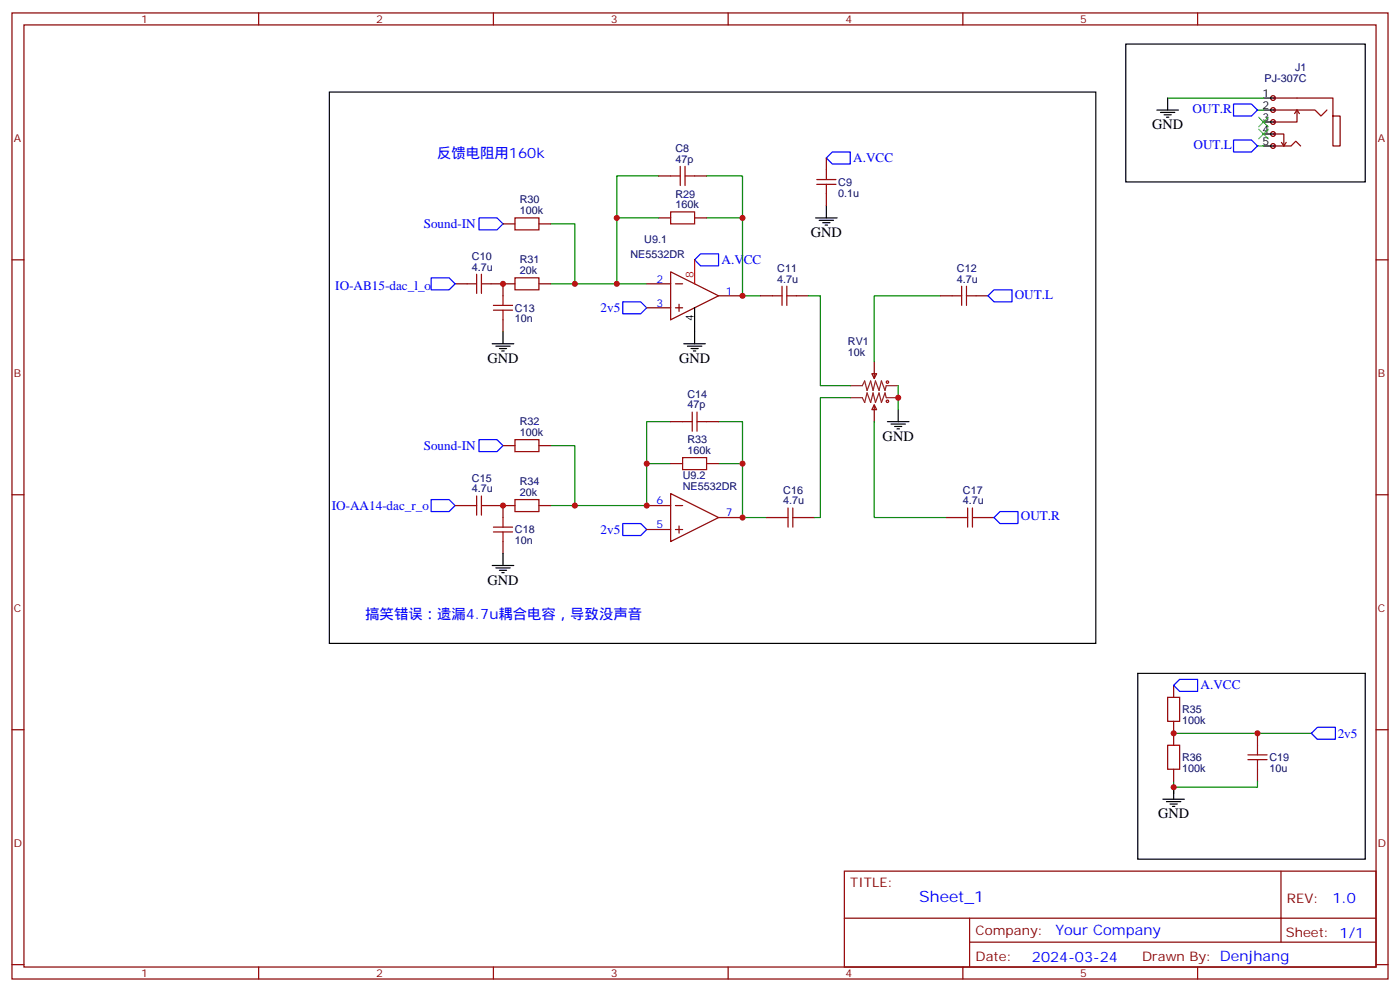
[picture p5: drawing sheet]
<svg xmlns="http://www.w3.org/2000/svg" width="412mm" height="292mm" viewBox="0 0 412 292" stroke-linecap="round" stroke-linejoin="round" font-family="sans-serif">
<g fill="none" stroke="#870000" stroke-width=".35">
<path d="M3.5 3.8h405.4v284.3h-405.4zM7.1 7.3h398.2v277.3h-398.2zM76.2 3.8v3.5M145.3 3.8v3.5M214.5 3.8v3.5M283.6 3.8v3.5M352.8 3.8v3.5M3.5 76.5h3.6M405.3 76.5h3.6M3.5 145.6h3.6M405.3 145.6h3.6M3.5 214.8h3.6"/>
<path d="M405.3 214.8h3.6M248.7 256.4h156.6v28.2h-156.6zM377.3 256.4v20.9M248.7 270.2h156.5M285.6 277.3h119.6M285.6 270.2v14.2M3.5 283.9h3.6M76.2 284.6v3.5M145.3 284.6v3.5M214.5 284.6v3.5M283.6 284.6v3.5M352.8 284.6v3.5"/>
<path d="M405.3 283.9h3.6"/>
</g>
<g fill="#f0f0f0" stroke="#870000" stroke-width=".35">
<circle cx="375" cy="43" r=".71"/>
<circle cx="375" cy="39.4" r=".71"/>
<circle cx="375" cy="35.9" r=".71"/>
<circle cx="375" cy="32.4" r=".71"/>
<circle cx="375" cy="28.9" r=".71"/>
</g>
<g fill="none" stroke="#000" stroke-width=".35">
<path d="M331.6 13h70.6v40.6h-70.6zM97 27.1h225.8v162.3h-225.8zM340.8 32.4h6.3M341.8 33.1h4.3M342.9 33.8h2.1M343.6 34.5h.7M344 28.9v3.5M372.2 28.9h3.5M372.2 32.4h3.5M372.2 35.9h3.5M372.2 39.4h3.5M372.2 43h3.5"/>
<path d="M240.2 64.1h6.4M241.3 64.8h4.2M242.4 65.5h2.1M243.1 66.3h.7M243.4 60.6v3.5M148.2 97.6v3.6M204.6 90.6v10.6M145 101.2h6.3M146 101.9h4.3M147.1 102.6h2.1M147.8 103.3h.7M201.4 101.2h6.4"/>
<path d="M202.5 101.9h4.2M203.6 102.6h2.1M204.3 103.3h.7M261.4 124.1h6.4M262.5 124.8h4.2M263.5 125.5h2.1M264.2 126.2h.7M264.6 120.6v3.5M145 166.4h6.3M146 167.1h4.3M147.1 167.9h2.1M147.8 168.6h.7"/>
<path d="M148.2 162.9v3.5M335.1 198.2h67.1v54.7h-67.1zM342.5 235.2h6.4M343.6 235.9h4.2M344.7 236.6h2.1M345.4 237.3h.7M345.7 231.7v3.5"/>
</g>
<g fill="none" stroke="#870000" stroke-width=".35">
<path d="M375 32.4h12.3l1.8 1.7 1.8-1.7M375 39.4h3.2v3.6M375 28.9h17.6v5.2h2.2v8.9h-2.2v-8.9M382.1 32.4v3.5h-7.1M382.1 32.4l.7 1M382.1 32.4l-.7 1M194 51.8h3.6M204.6 51.8h3.5M243.4 46.5v3.5M243.4 57.1v3.5M375 43h5.3l1.4-1.4 1.4 1.4M377.5 41.9l.7 1.1"/>
<path d="M378.9 41.9l-.7 1.1M148.2 65.9h3.5M158.7 65.9h3.6M194 64.1h3.6M204.6 64.1h3.5M134.1 83.5h3.5M144.6 83.5h7.1M148.2 83.5v3.6M148.2 94.1v3.5M158.7 83.5h3.6M190.5 83.5h7.1M190.5 90.6h7.1"/>
<path d="M197.6 80l14.1 7.1-14.1 7zM199 83.5h2.1M199 90.6h2.1M200 89.5v2.2M211.7 87.1h7M224 87.1h3.5M234.6 87.1h3.5M276.9 87.1h3.6M287.5 87.1h3.5M256.8 110h1.4l-.7 1.4zM257.5 119.2l.7 1.4h-1.4zM257.5 106.5v4.9"/>
<path d="M257.5 119.2v4.9M148.2 131.2h3.5M158.7 131.2h3.6M197.6 124.1h3.5M197.6 136.5h3.5M208.1 124.1h3.6M208.1 136.5h3.6M134.1 148.8h3.5M144.6 148.8h7.1M148.2 148.8v3.5M148.2 159.4v3.5M158.7 148.8h3.6"/>
<path d="M190.5 148.8h7.1M190.5 155.9h7.1M197.6 145.3l14.1 7-14.1 7.1zM199 148.8h2.1M199 155.9h2.1M200 154.8v2.1M211.7 152.3h7M225.8 152.3h3.5M236.4 152.3h3.5M278.7 152.3h3.5M289.3 152.3h3.5M345.7 201.7v3.5"/>
<path d="M345.7 212.3v7.1M370.4 215.8v3.6M345.7 226.4v3.5M370.4 226.4v3.5"/>
</g>
<g fill="none" stroke="#008700" stroke-width=".35">
<path d="M344 28.9h28.2M370.4 32.4h1.8M194 51.8h-12.3v12.3M208.1 51.8h10.6v12.3M370.4 43h1.8M162.3 65.9h7v17.6M194 64.1h-12.3v19.4h8.8M208.1 64.1h10.6v23h5.3M162.3 83.5h19.4M238.1 87.1h3.6v26.4h8.8M276.9 87.1h-19.4v19.4M250.5 117.1h-8.8v35.2h-1.8"/>
<path d="M264.6 113.5v7.1M162.3 131.2h7v17.6M190.5 136.5h7.1M197.6 124.1h-7.1v24.7h-28.2M211.7 124.1h7v12.4M211.7 136.5h7v15.8h7.1M257.5 124.1v28.2h21.2M345.7 215.8h40.6M345.7 229.9v1.8M370.4 229.9v1.8h-24.7v1.8"/>
</g>
<path d="M370.8 34.5l2.8 2.8M370.8 38l2.8 2.9M373.6 34.5l-2.8 2.8M373.6 38l-2.8 2.9" fill="none" stroke="#3c3" stroke-width=".35"/>
<g fill="none" stroke="#a10000" stroke-width=".35">
<path d="M197.6 51.8h2.8M200.4 49v5.6M201.8 51.8h2.8M201.8 49v5.6M240.6 54.3h5.6M240.6 52.8h5.6M243.4 50v2.8M243.4 54.3v2.8M151.7 64.1h7v3.6h-7zM197.6 62.4h7v3.5h-7zM137.6 83.5h2.8M140.4 80.7v5.7"/>
<path d="M141.8 83.5h2.8M141.8 80.7v5.7M145.3 91.3h5.7M145.3 89.9h5.7M148.2 87.1v2.8M148.2 91.3v2.8M151.7 81.8h7v3.5h-7zM227.5 87.1h2.9M230.4 84.2v5.7M231.8 87.1h2.8M231.8 84.2v5.7M280.5 87.1h2.8"/>
<path d="M283.3 84.2v5.7M284.7 87.1h2.8M284.7 84.2v5.7M151.7 129.4h7v3.5h-7zM201.1 134.7h7v3.5h-7zM201.1 124.1h2.8M203.9 121.3v5.6M205.3 124.1h2.8M205.3 121.3v5.6M137.6 148.8h2.8M140.4 146v5.6M141.8 146v5.6"/>
<path d="M141.8 148.8h2.8M145.3 156.6h5.7M145.3 155.2h5.7M148.2 152.3v2.9M148.2 156.6v2.8M151.7 147h7v3.6h-7zM229.3 152.3h2.8M232.1 149.5v5.7M233.5 152.3h2.9M233.5 149.5v5.7M282.2 152.3h2.8M285 149.5v5.7"/>
<path d="M286.5 152.3h2.8M286.5 149.5v5.7M344 219.4h3.5v7h-3.5zM344 205.2h3.5v7.1h-3.5zM370.4 219.4v2.8M367.6 223.6h5.6M367.6 222.2h5.6M370.4 223.6v2.8"/>
<circle cx="261.4" cy="112.5" r=".35"/>
<circle cx="261.4" cy="118.1" r=".35"/>
</g>
<g fill="none" stroke="#00f" stroke-width=".35">
<path d="M363.4 30.6h5.3l1.7 1.8-1.7 1.7h-5.3zM243.4 46.5l1.8-1.8h5.3v3.6h-5.3zM363.4 41.2h5.3l1.7 1.8-1.7 1.7h-5.3zM141.1 64.1h5.3l1.8 1.8-1.8 1.8h-5.3zM204.6 76.5l1.8-1.8h5.3v3.5h-5.3zM127 81.8h5.3l1.8 1.7-1.8 1.8h-5.3zM183.4 88.8h5.3l1.8 1.8-1.8 1.8h-5.3zM291 87.1l1.8-1.8h5.3v3.5h-5.3zM141.1 129.4h5.3l1.8 1.8-1.8 1.7h-5.3zM127 147h5.3l1.8 1.8-1.8 1.8h-5.3zM183.4 154.1h5.3l1.8 1.8-1.8 1.7h-5.3zM292.8 152.3l1.8-1.7h5.3v3.5h-5.3z"/>
<path d="M345.7 201.7l1.8-1.7h5.3v3.5h-5.3zM388.1 214.1h5.2v3.5h-5.2l-1.8-1.8z"/>
</g>
<path d="M250.5 113.5h3.5l.7-1.4 .7 2.8 1.1-2.8 .7 2.8 .7-2.8 1 2.8 .7-2.8 1.1 2.8 .4-1.4h3.5M250.5 117.1h3.5l.7 1.4 .7-2.9 1.1 2.9 .7-2.9 .7 2.9 1-2.9 .7 2.9 1.1-2.9 .4 1.5h3.5" fill="none" stroke="#8c2424" stroke-width=".35"/>
<path d="M204.6 76.5v7" fill="none" stroke="#f00" stroke-width=".35"/>
<g fill="#c00">
<circle cx="169.3" cy="148.8" r=".88"/>
<circle cx="169.3" cy="83.5" r=".88"/>
<circle cx="181.7" cy="83.5" r=".88"/>
<circle cx="370.4" cy="215.8" r=".88"/>
<circle cx="345.7" cy="215.8" r=".88"/>
<circle cx="264.6" cy="117.1" r=".88"/>
<circle cx="190.5" cy="136.5" r=".88"/>
<circle cx="218.7" cy="64.1" r=".88"/>
<circle cx="181.7" cy="64.1" r=".88"/>
<circle cx="218.7" cy="136.5" r=".88"/>
<circle cx="345.7" cy="231.7" r=".88"/>
<circle cx="218.7" cy="87.1" r=".88"/>
<circle cx="190.5" cy="148.8" r=".88"/>
<circle cx="218.7" cy="152.3" r=".88"/>
<circle cx="148.2" cy="83.5" r=".88"/>
<circle cx="148.2" cy="148.8" r=".88"/>
</g>
<text font-size="4.6" fill="#00f" x="270.8" y="265.4">Sheet_1</text>
<g font-size="4.2">
<text x="339.4" y="38">GND</text>
<text x="238.8" y="69.8">GND</text>
<text x="143.6" y="106.8">GND</text>
<text x="200" y="106.8">GND</text>
<text x="260" y="129.8">GND</text>
<text x="143.6" y="172.1">GND</text>
<text x="341.1" y="240.9">GND</text>
</g>
<g font-size="4.2" fill="#00f">
<text x="128.8" y="46.5">反馈电阻用160k</text>
<text x="107.6" y="182.3">搞笑错误：遗漏4.7u耦合电容，导致没声音</text>
<text x="392.5" y="265.7">1.0</text>
<text x="310.9" y="275.2">Your Company</text>
<text x="304" y="283">2024-03-24</text>
</g>
<g font-size="3.9" fill="#00f">
<text x="351.3" y="33.2">OUT.R</text>
<text x="251.4" y="47.7">A.VCC</text>
<text x="351.6" y="43.8">OUT.L</text>
<text x="124.8" y="67.1">Sound-IN</text>
<text x="212.5" y="77.7">A.VCC</text>
<text x="98.8" y="85.3">IO-AB15-dac_l_o</text>
<text x="298.9" y="87.9">OUT.L</text>
<text x="176.9" y="91.9">2v5</text>
<text x="124.8" y="132.4">Sound-IN</text>
<text x="97.7" y="150.1">IO-AA14-dac_r_o</text>
<text x="300.7" y="153.1">OUT.R</text>
<text x="176.9" y="157.1">2v5</text>
<text x="353.7" y="202.9">A.VCC</text>
<text x="394.1" y="217.1">2v5</text>
</g>
<g font-size="3.9" fill="#800">
<text x="250.5" y="261">TITLE:</text>
<text x="379.1" y="265.7">REV:</text>
<text x="287.4" y="275.2">Company:</text>
<text x="378.7" y="275.8">Sheet: 1/1</text>
<text x="287.4" y="282.9">Date:</text>
<text x="336.4" y="282.9">Drawn By: Denjhang</text>
</g>
<g font-size="3.2" fill="#800">
<text x="41.6" y="6.8">1</text>
<text x="110.8" y="6.8">2</text>
<text x="179.9" y="6.8">3</text>
<text x="249.1" y="6.8">4</text>
<text x="318.2" y="6.8">5</text>
<text x="4.1" y="41.9">A</text>
<text x="405.9" y="41.9">A</text>
<text x="4.1" y="111.1">B</text>
<text x="405.9" y="111.1">B</text>
<text x="4.1" y="180.2">C</text>
<text x="405.9" y="180.2">C</text>
<text x="4.1" y="249.3">D</text>
<text x="405.9" y="249.3">D</text>
<text x="41.6" y="287.6">1</text>
<text x="110.8" y="287.6">2</text>
<text x="179.9" y="287.6">3</text>
<text x="249.1" y="287.6">4</text>
<text x="318.2" y="287.6">5</text>
</g>
<g font-size="3.2" fill="#000080">
<text x="381.5" y="20.9">J1</text>
<text x="372.5" y="24.1">PJ-307C</text>
<text x="199" y="47.9">47p</text>
<text x="199" y="44.7">C8</text>
<text x="153.1" y="59.9">R30</text>
<text x="199" y="58.1">R29</text>
<text x="246.9" y="57.9">0.1u</text>
<text x="246.9" y="54.7">C9</text>
<text x="153.1" y="63.1">100k</text>
<text x="199" y="61.3">160k</text>
<text x="189.8" y="71.5">U9.1</text>
<text x="139" y="76.5">C10</text>
<text x="153.1" y="77.5">R31</text>
<text x="185.7" y="75.9">NE5532DR</text>
<text x="139" y="79.7">4.7u</text>
<text x="153.1" y="80.7">20k</text>
<text x="229" y="83.2">4.7u</text>
<text x="229" y="80.1">C11</text>
<text x="281.9" y="83.2">4.7u</text>
<text x="281.9" y="80.1">C12</text>
<text x="151.7" y="94.9">10n</text>
<text x="151.7" y="91.7">C13</text>
<text x="249.8" y="101.6">RV1</text>
<text x="249.8" y="104.7">10k</text>
<text x="202.5" y="117.1">C14</text>
<text x="153.1" y="125.1">R32</text>
<text x="202.5" y="120.2">47p</text>
<text x="153.1" y="128.3">100k</text>
<text x="202.5" y="130.5">R33</text>
<text x="202.5" y="133.6">160k</text>
<text x="139" y="141.8">C15</text>
<text x="153.1" y="142.8">R34</text>
<text x="201.1" y="140.9">U9.2</text>
<text x="139" y="144.9">4.7u</text>
<text x="153.1" y="146">20k</text>
<text x="201.1" y="144.1">NE5532DR</text>
<text x="230.7" y="148.4">4.7u</text>
<text x="230.7" y="145.3">C16</text>
<text x="283.6" y="148.4">4.7u</text>
<text x="283.6" y="145.3">C17</text>
<text x="151.7" y="160.2">10n</text>
<text x="151.7" y="157">C18</text>
<text x="348.2" y="209.9">R35</text>
<text x="348.2" y="213.1">100k</text>
<text x="348.2" y="227.2">100k</text>
<text x="348.2" y="224">R36</text>
<text x="373.9" y="227.2">10u</text>
<text x="373.9" y="224">C19</text>
</g>
<g font-size="3.2">
<text x="371.9" y="28.5">1</text>
<text x="371.9" y="32">2</text>
<text x="371.9" y="35.6">3</text>
<text x="371.9" y="39.1">4</text>
<text x="371.9" y="42.6">5</text>
<text x="204.3" y="94.4" transform="rotate(-90 204.3 94.4)">4</text>
</g>
<g font-size="3.2" fill="#00f">
<text x="193.4" y="83.2">2</text>
<text x="213.8" y="86.7">1</text>
<text x="193.4" y="90.2">3</text>
<text x="193.4" y="148.4">6</text>
<text x="193.4" y="155.5">5</text>
<text x="213.8" y="152">7</text>
</g>
<text font-size="3.2" fill="#f00" x="204.3" y="81.8" transform="rotate(-90 204.3 81.8)">8</text>
</svg>
